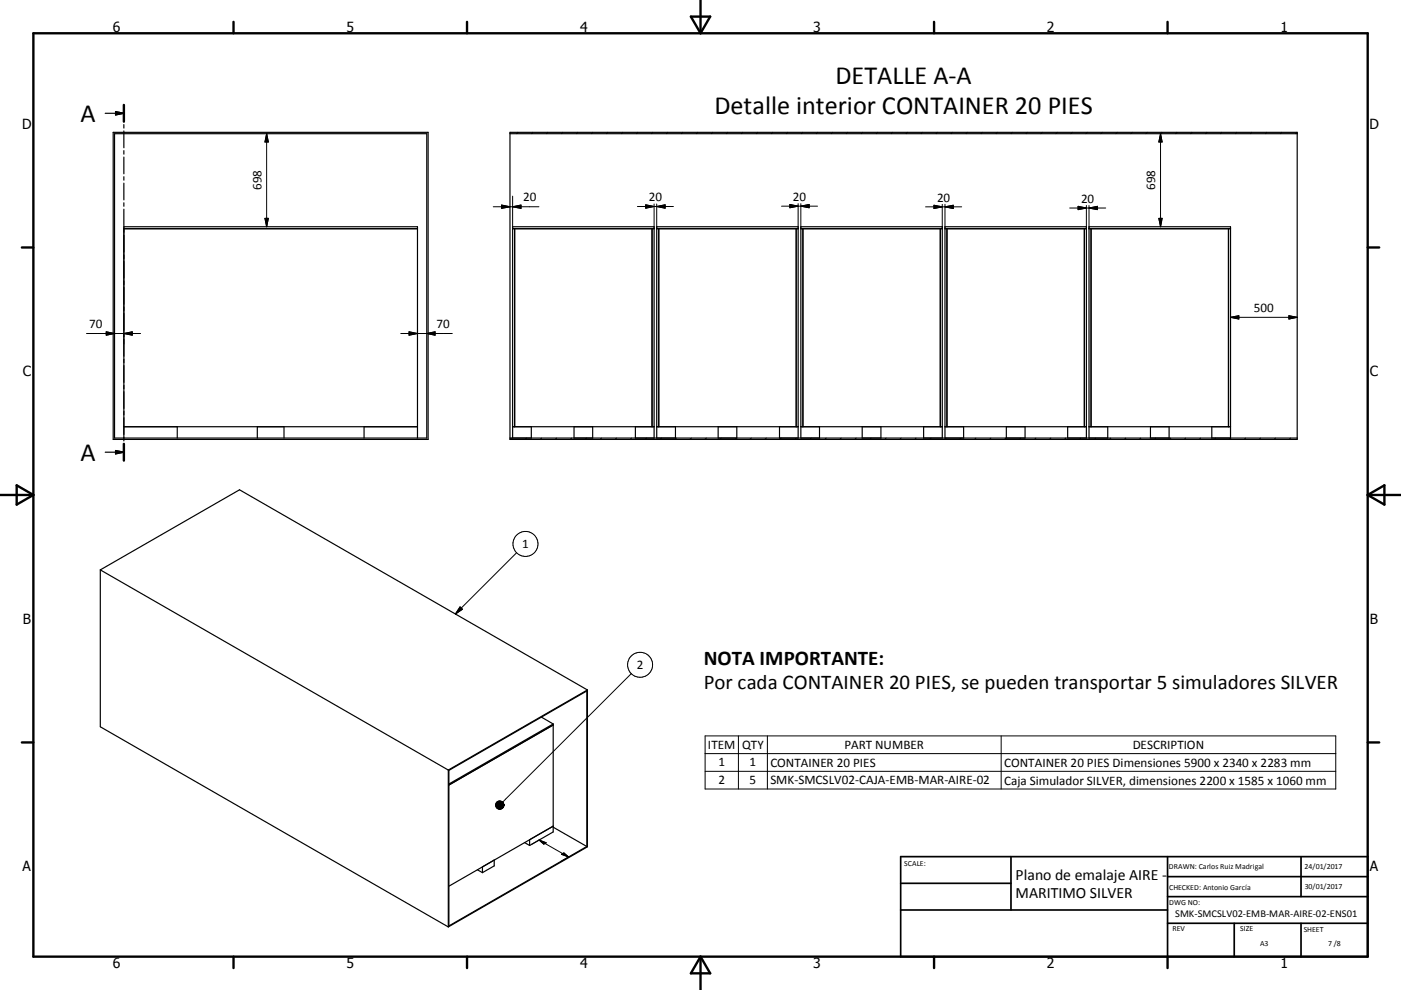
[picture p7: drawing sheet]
<svg xmlns="http://www.w3.org/2000/svg" width="420mm" height="297mm" viewBox="0 0 420 297" stroke-linecap="round" stroke-linejoin="round" font-family="sans-serif">
<g fill="none" stroke="#000" stroke-width=".36">
<path d="M31.5 34h5.6M33.9 39.7h94.5v92.1h-94.5zM34.6 33.5l2.5 .5-2.5 .5zM37.1 31.5v5M37.1 37.4v1M37.1 39.3v5M152.9 39.7h236v92.1h-236zM34.3 40.1h93.7v91.3h-93.7zM37.1 45.2v1.1M37.1 47.1v5M37.1 53v1.1M37.1 54.9v5.1"/>
<path d="M152.9 40.1h236M37.1 60.8v1.1M37.1 62.8v5M37.1 68.6h88.1M153.7 68.6h42.4M154.3 68.6v59.4M195.5 68.6v59.4M196.9 68.6h42.4M197.5 68.6v59.4M238.7 68.6v59.4M240.1 68.6h42.4M240.7 68.6v59.4"/>
<path d="M281.9 68.6v59.4M283.3 68.6h42.4M283.9 68.6v59.4M325.1 68.6v59.4M326.5 68.6h42.4M327.1 68.6v59.4M368.3 68.6v59.4M31.5 135.7h5.6M34.6 135.2l2.5 .5-2.5 .5zM37.1 128h88.1M37.1 133.2v5M53.1 128v3.4"/>
<path d="M77.1 128v3.4M85.1 128v3.4M109.2 128v3.4M125.2 131.4v-63.4h-88.1v64.3M152.9 131.4h236M153.7 128h42.4M153.7 131.4v-63.4h42.4v63.4M159.3 128v3.4M172.1 128v3.4M177.7 128v3.4M190.5 128v3.4M196.9 128h42.4"/>
<path d="M196.9 131.4v-63.4h42.4v63.4M202.5 128v3.4M215.3 128v3.4M220.9 128v3.4M233.7 128v3.4M240.1 128h42.4M240.1 131.4v-63.4h42.4v63.4M245.7 128v3.4M258.5 128v3.4M264.1 128v3.4M276.9 128v3.4M283.3 128h42.4"/>
<path d="M283.3 131.4v-63.4h42.4v63.4M288.9 128v3.4M301.7 128v3.4M307.3 128v3.4M320.1 128v3.4M326.5 128h42.4M326.5 131.4v-63.4h42.4v63.4M332.1 128v3.4M344.9 128v3.4M350.5 128v3.4M363.3 128v3.4M30.1 171v47l104.3 60.1"/>
<path d="M30.1 171l104.3 60M30.1 171l41.7-24.1 104.3 60.1M162.3 215.1l3.6 2.1M165.9 217.2v32.4l-7.1 4.1M165.9 217.5l-31.3 18M165.9 217.2l-31.3 18M176.1 207v47.1l-41.7 24M176.1 207l-41.7 24M134.4 231v47.1M134.6 231.1l41.3-23.8v46.7l-41.3 23.8zM157.3 252.8l1.5 .9M158.8 251.9v1.8"/>
<path d="M165.9 248.2l10 5.8M165.9 247.9l-31.3 18M143.1 260.9l1.5 .9M144.6 260.1l3.6-2.1v1.8l-3.6 2z"/>
</g>
<g fill="none" stroke="#000" stroke-width=".71">
<path d="M10 10h400v277h-400zM70 6.6v3.4M140 6.6v3.4M207.1 5h5.8l-2.9 5zM210 0v10M280 6.6v3.4M350 6.6v3.4M37.1 31.5v5M6.6 74.2h3.4M410 74.2h3.5M37.1 133.2v5M0 148.5h10"/>
<path d="M5 145.6l5 2.9-5 2.9zM410 148.5h10.1M410 148.5l5.1-2.9v5.8zM6.6 222.7h3.4M410 222.7h3.5M70 287v3.4M140 287v3.4M210 287v10M210 287l2.9 5h-5.8zM280 287v3.4M350 287v3.4"/>
</g>
<path d="M270 257h140v30h-140zM303.1 257v16M350 257v30M390.1 257v12M270 265h33.1M270 273h80M350 277h60M350 269h60M350 263h60M370 277v10M390.1 277v10" fill="none" stroke="#000" stroke-width=".51"/>
<path d="M34.6 33.5l2.5 .5-2.5 .5zM34.6 135.2l2.5 .5-2.5 .5z" fill="#000" stroke="#000" stroke-width=".36"/>
<g fill="none" stroke="#000" stroke-width=".3">
<path d="M155.3 39.7l-.4 .4M159.8 39.7l-.4 .4M164.3 39.7l-.4 .4M168.8 39.7l-.4 .4M173.3 39.7l-.4 .4M177.8 39.7l-.4 .4M182.3 39.7l-.4 .4M186.7 39.7l-.3 .4M191.2 39.7l-.4 .4M195.7 39.7l-.4 .4M200.2 39.7l-.4 .4M204.7 39.7l-.4 .4"/>
<path d="M209.2 39.7l-.4 .4M213.7 39.7l-.4 .4M218.2 39.7l-.4 .4M222.7 39.7l-.4 .4M227.2 39.7l-.4 .4M231.6 39.7l-.4 .4M236.1 39.7l-.4 .4M240.6 39.7l-.4 .4M245.1 39.7l-.4 .4M249.6 39.7l-.4 .4M254.1 39.7l-.4 .4M258.6 39.7l-.4 .4"/>
<path d="M263.1 39.7l-.4 .4M267.6 39.7l-.4 .4M272.1 39.7l-.4 .4M276.6 39.7l-.4 .4M281.1 39.7l-.5 .4M285.5 39.7l-.4 .4M290 39.7l-.4 .4M294.5 39.7l-.4 .4M299 39.7l-.4 .4M303.5 39.7l-.4 .4M308 39.7l-.4 .4M312.5 39.7l-.4 .4"/>
<path d="M317 39.7l-.4 .4M321.5 39.7l-.4 .4M325.9 39.7l-.3 .4M330.4 39.7l-.4 .4M334.9 39.7l-.4 .4M339.4 39.7l-.4 .4M343.9 39.7l-.4 .4M348.4 39.7l-.4 .4M352.9 39.7l-.4 .4M357.4 39.7l-.4 .4M361.9 39.7l-.4 .4M366.4 39.7l-.4 .4"/>
<path d="M370.9 39.7l-.5 .4M375.3 39.7l-.4 .4M379.8 39.7l-.4 .4M384.3 39.7l-.4 .4M388.8 39.7l-.4 .4M79.9 40.1l.5 2.5h-1zM79.9 40.1v27.9M153.7 58.9v9.7M347.9 40.1v27.9M347.9 40.1l.5 2.5h-1zM37.1 68v35.2M79.4 65.5h1l-.5 2.5z"/>
<path d="M147.9 62h13.7M150.4 61.5l2.5 .5-2.5 .5zM153.7 62l2.5-.5v1zM191.1 62h10.8M193.6 61.4l2.5 .6-2.5 .5zM196.1 61.2v7.4M196.9 62l2.5-.6v1.1zM196.9 61.2v7.4M234.3 61.9h10.8M236.8 61.3l2.5 .6-2.5 .4zM239.3 61.1v7.5M240.1 61.9l2.5-.6v1z"/>
<path d="M240.1 61.1v7.5M277.5 62.1h10.8M280 61.6l2.5 .5-2.5 .5zM282.5 61.3v7.3M283.3 62.1l2.5-.5v1zM283.3 61.3v7.3M320.7 62.4h10.8M323.2 61.9l2.5 .5-2.5 .5zM325.7 61.6v7M326.5 62.4l2.5-.5v1zM326.5 61.6v7M347.4 65.5h1l-.5 2.5z"/>
<path d="M31.9 99.5l2.4 .6-2.4 .5zM122.6 99.5l2.6 .6-2.6 .5zM368.9 95.2h20M368.9 95.2l2.5-.5v1zM386.4 94.7l2.5 .5-2.5 .5zM25.9 100.1h16.2M37.1 100.1l2.6-.6v1.1zM120.2 100.1h15.4M128 100.1l2.4-.6v1.1zM153.4 131.4l-.4 .4M157.9 131.4l-.4 .4M162.4 131.4l-.4 .4"/>
<path d="M166.9 131.4l-.4 .4M171.4 131.4l-.4 .4M175.8 131.4l-.3 .4M180.3 131.4l-.4 .4M184.8 131.4l-.4 .4M189.3 131.4l-.4 .4M193.8 131.4l-.4 .4M198.3 131.4l-.4 .4M202.8 131.4l-.4 .4M207.3 131.4l-.4 .4M211.8 131.4l-.4 .4M216.2 131.4l-.3 .4"/>
<path d="M220.7 131.4l-.4 .4M225.2 131.4l-.4 .4M229.7 131.4l-.4 .4M234.2 131.4l-.4 .4M238.7 131.4l-.4 .4M243.2 131.4l-.4 .4M247.7 131.4l-.4 .4M252.2 131.4l-.4 .4M256.7 131.4l-.4 .4M261.2 131.4l-.4 .4M265.7 131.4l-.4 .4M270.2 131.4l-.5 .4"/>
<path d="M274.6 131.4l-.4 .4M279.1 131.4l-.4 .4M283.6 131.4l-.4 .4M288.1 131.4l-.4 .4M292.6 131.4l-.4 .4M297.1 131.4l-.4 .4M301.6 131.4l-.4 .4M306.1 131.4l-.4 .4M310.6 131.4l-.4 .4M315 131.4l-.3 .4M319.5 131.4l-.4 .4M324 131.4l-.4 .4"/>
<path d="M328.5 131.4l-.4 .4M333 131.4l-.4 .4M337.5 131.4l-.4 .4M342 131.4l-.4 .4M346.5 131.4l-.4 .4M351 131.4l-.4 .4M355.5 131.4l-.4 .4M359.9 131.4l-.4 .4M364.4 131.4l-.4 .4M368.9 131.4l-.4 .4M373.4 131.4l-.4 .4M377.9 131.4l-.4 .4"/>
<path d="M382.4 131.4l-.4 .4M386.9 131.4l-.4 .4M154.9 165.8l-18.4 18.4M137.9 182.1l.7 .7-2.1 1.4zM189.3 202.1l-38.6 38.5M211.4 220.8h189.1v15.9h-189.1zM211.4 226.1h189.1M211.4 231.4h189.1M221.4 220.8v15.9M230.1 220.8v15.9M300.2 220.8v15.9M161.6 252l8.9 5.1"/>
<path d="M161.6 252l2.1 .8-.7 .4zM161.6 252l-2.2 1.3M168.3 256.3l.8-.4 1.4 1.2zM170.5 257.1l-2.3 1.3"/>
<circle cx="157.5" cy="163.2" r="3.7"/>
<circle cx="191.9" cy="199.4" r="3.7"/>
</g>
<g fill="#000" stroke="#000" stroke-width=".3">
<path d="M79.9 40.1l.5 2.5h-1zM347.9 40.1l.5 2.5h-1zM79.4 65.5h1l-.5 2.5zM150.4 61.5l2.5 .5-2.5 .5zM153.7 62l2.5-.5v1zM193.6 61.4l2.5 .6-2.5 .5zM196.9 62l2.5-.6v1.1zM236.8 61.3l2.5 .6-2.5 .4zM240.1 61.9l2.5-.6v1zM280 61.6l2.5 .5-2.5 .5zM283.3 62.1l2.5-.5v1zM323.2 61.9l2.5 .5-2.5 .5z"/>
<path d="M326.5 62.4l2.5-.5v1zM347.4 65.5h1l-.5 2.5zM37.1 100.1l2.6-.6v1.1zM128 100.1l2.4-.6v1.1zM368.9 95.2l2.5-.5v1zM386.4 94.7l2.5 .5-2.5 .5zM31.9 99.5l2.4 .6-2.4 .5zM122.6 99.5l2.6 .6-2.6 .5zM137.9 182.1l.7 .7-2.1 1.4zM150.9 241l.2 .5zM150.8 240.8l.3 .7zM150.6 240.6l.5 .9z"/>
<path d="M150.4 240.4l.7 1.1zM150.2 240.3l.9 1.2zM149.9 240.3h.3l.9 1.2zM149.6 240.3h.3l1.2 1.2zM149.4 240.4l.2-.1 1.5 1.2zM149.1 240.5l.3-.1 1.7 1.1zM148.9 240.7l.2-.2 2 1zM148.9 240.7l2.2 .8-2.3-.6zM148.8 240.9l2.3 .6-2.5-.4zM148.6 241.1l2.5 .4-2.5-.1zM148.6 241.4l2.5 .1-2.5 .2zM148.6 241.7l2.5-.2-2.5 .4z"/>
<path d="M148.6 241.9l2.5-.4-2.3 .7zM148.8 242.2l2.3-.7-2.2 .9zM148.9 242.4l2.2-.9-2 1.1zM149.1 242.6l2-1.1-1.7 1.2zM149.4 242.7l1.7-1.2-1.5 1.3zM149.6 242.8l1.5-1.3-1.2 1.3zM151.1 241.5l-.9 1.2-.3 .1zM151.1 241.5l-.7 1.2h-.2zM151.1 241.5l-.7 1.2zM151.1 241.5l-.5 1zM151.1 241.5l-.3 .8zM151.1 241.5l-.2 .6z"/>
<path d="M151.1 241.5l-.1 .3zM161.6 252l2.1 .8-.7 .4zM168.3 256.3l.8-.4 1.4 1.2z"/>
</g>
<g font-size="7.9">
<text x="250.4" y="25.1">DETALLE A-A</text>
<text x="214.2" y="34.1">Detalle interior CONTAINER 20 PIES</text>
<text x="24.1" y="36.5">A</text>
<text x="24.1" y="138.2">A</text>
</g>
<g font-size="6.3">
<text x="211" y="199.6">NOTA IMPORTANTE:</text>
<text x="211" y="206.8">Por cada CONTAINER 20 PIES, se pueden transportar 5 simuladores SILVER</text>
</g>
<g font-size="4.7">
<text x="304.5" y="263.9">Plano de emalaje AIRE -</text>
<text x="304.5" y="269.3">MARITIMO SILVER</text>
</g>
<g font-size="4.2">
<text x="33.9" y="9.6">6</text>
<text x="103.9" y="9.6">5</text>
<text x="173.9" y="9.6">4</text>
<text x="243.8" y="9.6">3</text>
<text x="313.9" y="9.6">2</text>
<text x="383.9" y="9.6">1</text>
<text x="6.7" y="38.7">D</text>
<text x="410.5" y="38.7">D</text>
<text x="6.9" y="112.9">C</text>
<text x="410.7" y="112.9">C</text>
<text x="6.9" y="187.1">B</text>
<text x="410.7" y="187.1">B</text>
<text x="6.8" y="261.4">A</text>
<text x="410.7" y="261.4">A</text>
<text x="33.9" y="290.4">6</text>
<text x="103.9" y="290.4">5</text>
<text x="173.9" y="290.4">4</text>
<text x="243.8" y="290.4">3</text>
<text x="313.9" y="290.4">2</text>
<text x="383.9" y="290.4">1</text>
</g>
<g font-size="3.9">
<text x="78.4" y="57.1" transform="rotate(-90 78.4 57.1)">698</text>
<text x="346.4" y="57.1" transform="rotate(-90 346.4 57.1)">698</text>
<text x="156.9" y="60.5">20</text>
<text x="194.5" y="60.4">20</text>
<text x="237.7" y="60.3">20</text>
<text x="280.9" y="60.5">20</text>
<text x="324.1" y="60.9">20</text>
<text x="375.9" y="93.6">500</text>
<text x="26.8" y="98.5">70</text>
<text x="130.9" y="98.5">70</text>
<text x="156.5" y="164.4">1</text>
<text x="190.9" y="200.7">2</text>
<text x="212.3" y="224.7">ITEM</text>
<text x="222.5" y="224.7">QTY</text>
<text x="253.2" y="224.7">PART NUMBER</text>
<text x="339.6" y="224.7">DESCRIPTION</text>
<text x="215.4" y="230">1</text>
<text x="224.7" y="230">1</text>
<text x="231" y="230">CONTAINER 20 PIES</text>
<text x="301.1" y="230">CONTAINER 20 PIES Dimensiones 5900 x 2340 x 2283 mm</text>
<text x="215.4" y="235.3">2</text>
<text x="224.7" y="235.3">5</text>
<text x="231" y="235.3">SMK-SMCSLV02-CAJA-EMB-MAR-AIRE-02</text>
<text x="301.1" y="235.4">Caja Simulador SILVER, dimensiones 2200 x 1585 x 1060 mm</text>
</g>
<text font-size="3.1" x="352.3" y="275.3">SMK-SMCSLV02-EMB-MAR-AIRE-02-ENS01</text>
<g font-size="2.4">
<text x="271.1" y="259.7">SCALE:</text>
<text x="350.4" y="260.8">DRAWN: Carlos Ruiz Madrigal</text>
<text x="391.1" y="260.6">24/01/2017</text>
<text x="350.5" y="267">CHECKED: Antonio García</text>
<text x="391.2" y="266.7">30/01/2017</text>
<text x="350.5" y="271.4">DWG NO:</text>
<text x="351.5" y="279.3">REV</text>
<text x="371.9" y="279.4">SIZE</text>
<text x="390.9" y="279.6">SHEET</text>
<text x="377.8" y="283.9">A3</text>
<text x="398.2" y="283.8">7 /8</text>
</g>
</svg>
